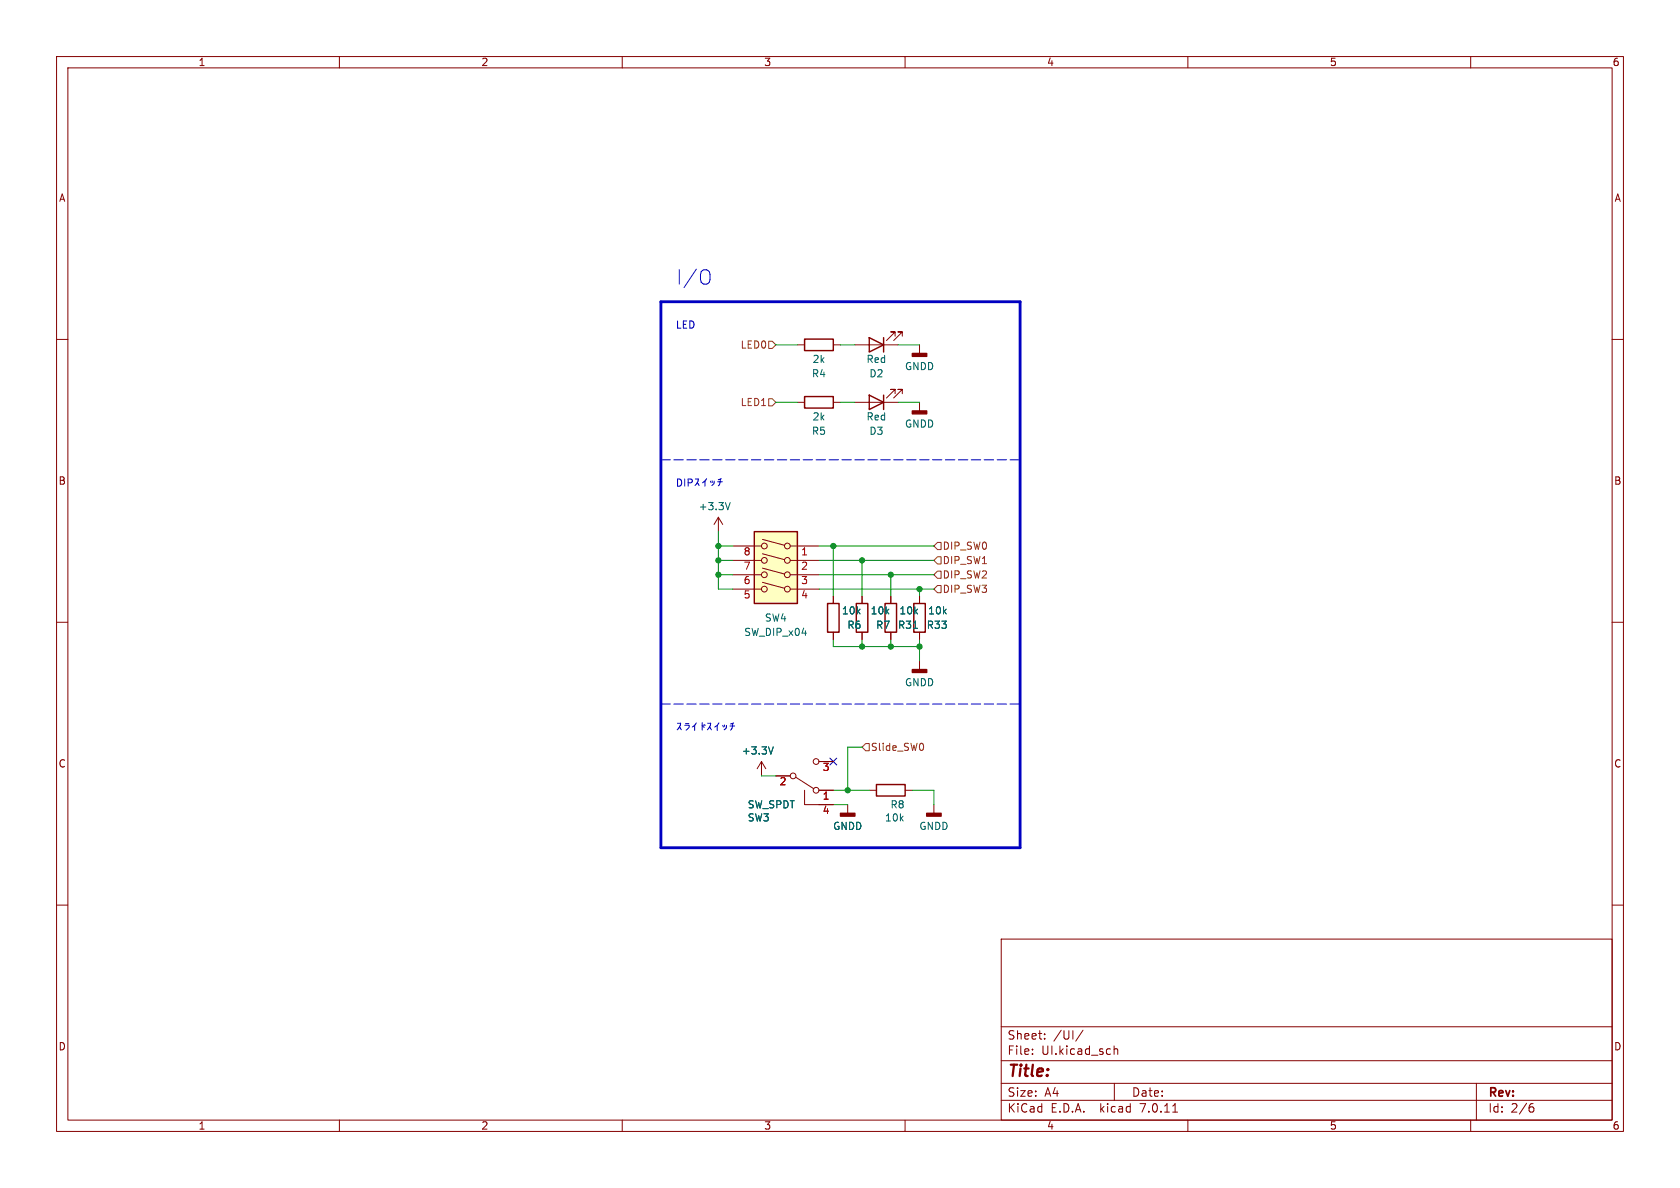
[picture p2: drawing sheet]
<svg xmlns="http://www.w3.org/2000/svg" width="297mm" height="210mm" viewBox="0 0 297 210" stroke-linecap="round" stroke-linejoin="round" font-family="sans-serif">
<g fill="none" stroke="#840000" stroke-width=".18">
<path d="M10 10h277v190h-277zM12 12h273v186h-273zM60 10v2M110 10v2M160 10v2M210 10v2M260 10v2M10 60h2M158.2 59.4v-.7h-.7h.7l-1.5 1.5M159.5 59.4v-.7h-.8h.8l-1.5 1.5M285 60h2M141 71.1h1.2"/>
<path d="M141 61h1.2M147.3 71.1h1.3M147.3 61h1.3M151.1 71.1h7.6M151.1 61h7.6M158.2 69.6v-.8h-.7h.7l-1.5 1.6M159.5 69.6v-.8h-.8h.8l-1.5 1.6M162.6 61v1.5M162.6 71.1v1.5M127 91.4l-.8 1.3M127 91.4v2.6M127 91.4l.8 1.3"/>
<path d="M129.5 96.5h5.1M129.5 99.1h5.1M134.8 97.9l3.9 1M134.8 95.4l3.9 1M139.7 96.5h5.1M139.7 99.1h5.1M10 110h2M129.5 101.6h5.1M129.5 104.1h5.1M134.8 102.9l3.9 1.1M134.8 100.4l3.9 1.1M139.7 101.6h5.1"/>
<path d="M139.7 104.1h5.1M147.3 105.4v1.3M147.3 111.8v1.2M152.4 105.4v1.3M152.4 111.8v1.2M157.5 105.4v1.3M157.5 111.8v1.2M162.6 105.4v1.3M162.6 111.8v1.2M162.6 116.8v1.6M285 110h2M134.6 134.6l-.7 1.3"/>
<path d="M134.6 134.6v2.6M134.6 134.6l.8 1.3M137.2 137.2h2.5M140.7 137.4l3.2 2M142.2 139.7v2.5h5.1M144.8 139.7h2.5M144.8 134.6h2.5M153.7 139.7h1.2M160 139.7h1.3M10 160h2M149.9 142.2v1.6M165.1 142.2v1.6"/>
<path d="M285 160h2M177 166h108v32h-108zM60 198v2M110 198v2M160 198v2M177 194.5h108M177 191.5h108M177 187.5h108M177 181.5h108M182.5 186.3v.1M182.5 185.5v.1M184.7 183.6v.1"/>
<path d="M184.7 182.8v.1M191.5 182.1l-1.3 2M197 184.9v1.5M197 185.5l.2-.1 .3 .1 .1 .9M197 191.5v3M207.3 196.6h.9M210 198v2M260 198v2M261 191.5v6.5M270.6 195.7h.3l.3 .3-.1 .5-.5 .1M271 195.1l-.4 .1"/>
<circle cx="135.1" cy="99.1" r=".51"/>
<circle cx="135.1" cy="96.5" r=".51"/>
<circle cx="139.2" cy="96.5" r=".51"/>
<circle cx="139.2" cy="99.1" r=".51"/>
<circle cx="135.1" cy="104.1" r=".51"/>
<circle cx="135.1" cy="101.6" r=".51"/>
<circle cx="139.2" cy="104.1" r=".51"/>
<circle cx="139.2" cy="101.6" r=".51"/>
<circle cx="140.2" cy="137.2" r=".51"/>
<circle cx="144.3" cy="139.7" r=".51"/>
<circle cx="144.3" cy="134.6" r=".51"/>
</g>
<g fill="#840000" stroke="#840000" stroke-width=".25">
<path d="M161.3 72.6h2.5v.6h-2.5z"/>
<path d="M161.3 62.5h2.5v.5h-2.5z"/>
<path d="M163.8 143.8h2.6v.5h-2.6z"/>
<path d="M161.3 118.4h2.5v.5h-2.5z"/>
<path d="M148.6 143.8h2.5v.5h-2.5z"/>
</g>
<path d="M142.2 59.9h5.1v2.1h-5.1zM153.7 59.7l2.5 1.3-2.5 1.2zM156.2 59.7v2.5M142.2 70.1h5.1v2h-5.1zM153.7 69.9l2.5 1.2-2.5 1.3zM156.2 69.9v2.5M133.3 94h7.7v12.7h-7.7zM146.3 106.7h2v5.1h-2zM151.4 106.7h2v5.1h-2zM156.5 106.7h2v5.1h-2zM161.5 106.7h2.1v5.1h-2.1zM154.9 138.7h5.1v2h-5.1z" fill="none" stroke="#840000" stroke-width=".25"/>
<path d="M129.1 88.8l-.4 1.3M161.5 111.1h.7M136.7 132l-.4 1.3" fill="none" stroke="#006464" stroke-width=".18"/>
<path d="M133.3 94h7.7v12.7h-7.7z" fill="#ffffc2" stroke="#ffffc2" stroke-width=".18"/>
<path d="M135.9 60.3h.6l.7 .7-.7 .6h-.6zM135.9 70.5h.6l.7 .6-.7 .7h-.6zM165.7 98.4h.7v1.3h-.7l-.6-.6zM165.7 95.9h.7v1.3h-.7l-.6-.7zM165.7 101h.7v1.2h-.7l-.6-.6zM165.7 103.5h.7v1.3h-.7l-.6-.7zM153 131.4h.7v1.3h-.7l-.6-.6zM163.2 131.5l.1 .4-.1 .6" fill="none" stroke="#725600" stroke-width=".18"/>
<g fill="none" stroke="#0000c2" stroke-width=".18">
<path d="M125.2 47.8a1.8 1.8 0 0 1 0 2.3M119.8 84.7a.64 .64 0 0 1 .7 .6 .64 .64 0 0 1-.7 .6zM121.1 84.7v1.2M121.7 85.3h.6l.1-.2-.1-.3-.6-.1v1.2M122.9 84.7h.6l-.2 .6-.4 .5M123.3 85.3l.3 .5M124.6 85v.9M124.6 85l-.4 .3M124.9 84.6l-.3 .4M125.6 85l.1 .3M125.9 85l.1 .3M126.3 85a.65 .65 0 0 1-.5 .8"/>
<path d="M126.9 85.2h.8M127.3 84.7a1.19 1.19 0 0 1-.3 1.2M127.5 84.6l-.5 .2"/>
</g>
<path d="M116.8 81.3h63.5M116.8 124.5h63.5" fill="none" stroke="#0000c2" stroke-width=".18" stroke-dasharray="1.7 .6"/>
<path d="M116.8 53.3h63.5v96.6h-63.5z" fill="none" stroke="#0000c2" stroke-width=".5"/>
<g fill="none" stroke="#009600" stroke-width=".18">
<path d="M137.2 61h3.8M137.2 71.1h3.8M148.6 61h2.5M148.6 71.1h2.5M158.7 61h3.9M158.7 71.1h3.9M127 94v10.1h2.5M127 96.5h2.5M127 99.1h2.5M144.8 96.5h20.3M144.8 99.1h20.3M147.3 96.5v8.9"/>
<path d="M152.4 99.1v6.3M127 101.6h2.5M144.8 104.1h20.3M144.8 101.6h20.3M147.3 113v1.3h15.3M152.4 113v1.3M157.5 101.6v3.8M157.5 113v1.3M162.6 104.1v1.3M162.6 113v3.8M134.6 137.2h2.6M147.3 139.7h6.4"/>
<path d="M152.4 132.1h-2.5v7.6M161.3 139.7h3.8v2.5M147.3 142.2h2.6"/>
</g>
<path d="M146.7 134l1.2 1.2M147.9 134l-1.2 1.2" fill="none" stroke="#000084" stroke-width=".18"/>
<g fill="#009600" stroke="#009600" stroke-width=".18">
<circle cx="162.6" cy="114.3" r=".46"/>
<circle cx="152.4" cy="114.3" r=".46"/>
<circle cx="157.5" cy="114.3" r=".46"/>
<circle cx="157.5" cy="101.6" r=".46"/>
<circle cx="152.4" cy="99.1" r=".46"/>
<circle cx="162.6" cy="104.1" r=".46"/>
<circle cx="149.9" cy="139.7" r=".46"/>
<circle cx="147.3" cy="96.5" r=".46"/>
<circle cx="127" cy="99.1" r=".46"/>
<circle cx="127" cy="96.5" r=".46"/>
<circle cx="127" cy="101.6" r=".46"/>
</g>
<text font-size="3.5" fill="#0000c2" x="119.4" y="50.6">I/O</text>
<text font-size="2.8" fill="#840000" x="178" y="190.9">Title:</text>
<g font-size="2.1" fill="#840000">
<text x="178" y="184">Sheet:</text>
<text x="186.2" y="184">/UI/</text>
<text x="178" y="186.7">File:</text>
<text x="184.1" y="186.7">UI.kicad_sch</text>
<text x="178" y="196.9">KiCad</text>
<text x="178" y="194.1">Size:</text>
<text x="184.7" y="194.1">A4</text>
<text x="185.7" y="196.9">E.D.A.</text>
<text x="194.6" y="196.9">kicad</text>
<text x="200" y="194.1">Date:</text>
<text x="201.8" y="196.9">7.0.11</text>
<text x="263" y="194.3">Rev:</text>
<text x="263" y="196.9">Id:</text>
<text x="267.1" y="196.9">2/6</text>
</g>
<g font-size="1.8" fill="#840000">
<text x="35" y="11.9">1</text>
<text x="85" y="11.9">2</text>
<text x="135" y="11.9">3</text>
<text x="185" y="11.9">4</text>
<text x="235" y="11.9">5</text>
<text x="285" y="11.9">6</text>
<text x="10.3" y="35.9">A</text>
<text x="285.3" y="35.9">A</text>
<text x="10.3" y="85.9">B</text>
<text x="285.3" y="85.9">B</text>
<text x="10.3" y="135.9">C</text>
<text x="285.3" y="135.9">C</text>
<text x="10.3" y="185.9">D</text>
<text x="285.3" y="185.9">D</text>
<text x="35" y="199.9">1</text>
<text x="85" y="199.9">2</text>
<text x="135" y="199.9">3</text>
<text x="185" y="199.9">4</text>
<text x="235" y="199.9">5</text>
<text x="285" y="199.9">6</text>
</g>
<g font-size="1.8" fill="#0000c2">
<text x="119.4" y="58.2">LED</text>
<text x="119.4" y="129.3">þÿ0¹0é0¤0É0¹0¤0Ã0Á</text>
</g>
<g font-size="1.8" fill="#725600">
<text x="130.8" y="61.8">LED0</text>
<text x="130.8" y="72">LED1</text>
<text x="166.6" y="99.9">DIP_SW1</text>
<text x="166.6" y="97.4">DIP_SW0</text>
<text x="166.6" y="102.5">DIP_SW2</text>
<text x="166.6" y="105">DIP_SW3</text>
<text x="153.9" y="132.9">Slide_SW0</text>
</g>
<g font-size="1.8" fill="#006464">
<text x="143.6" y="64.4">2k</text>
<text x="153.1" y="64.4">Red</text>
<text x="159.9" y="65.6">GNDD</text>
<text x="143.4" y="66.9">R4</text>
<text x="153.6" y="66.9">D2</text>
<text x="143.4" y="77.1">R5</text>
<text x="143.6" y="74.5">2k</text>
<text x="153.1" y="74.5">Red</text>
<text x="153.6" y="77.1">D3</text>
<text x="159.9" y="75.8">GNDD</text>
<text x="123.4" y="90.4">+3.3V</text>
<text x="131.5" y="112.6">SW_DIP_x04</text>
<text x="135.1" y="110.1">SW4</text>
<text x="148.7" y="108.8">10k</text>
<text x="149.7" y="111.4">R6</text>
<text x="153.8" y="108.8">10k</text>
<text x="154.8" y="111.4">R7</text>
<text x="158.7" y="111.4">R31</text>
<text x="158.9" y="108.8">10k</text>
<text x="163.7" y="111.4">R33</text>
<text x="164" y="108.8">10k</text>
<text x="159.9" y="121.5">GNDD</text>
<text x="131" y="133.6">+3.3V</text>
<text x="132.1" y="143.1">SW_SPDT</text>
<text x="157.3" y="143.1">R8</text>
<text x="132.1" y="145.4">SW3</text>
<text x="147.2" y="146.9">GNDD</text>
<text x="156.4" y="145.4">10k</text>
<text x="162.4" y="146.9">GNDD</text>
</g>
<g font-size="1.8" fill="#a90000">
<text x="131.4" y="101">7</text>
<text x="131.4" y="98.5">8</text>
<text x="141.5" y="98.5">1</text>
<text x="141.5" y="101">2</text>
<text x="131.4" y="106.1">5</text>
<text x="131.4" y="103.6">6</text>
<text x="141.5" y="103.6">3</text>
<text x="141.5" y="106.1">4</text>
<text x="145.3" y="136.6">3</text>
<text x="137.7" y="139.1">2</text>
<text x="145.3" y="141.7">1</text>
<text x="145.3" y="144.2">4</text>
</g>
</svg>
